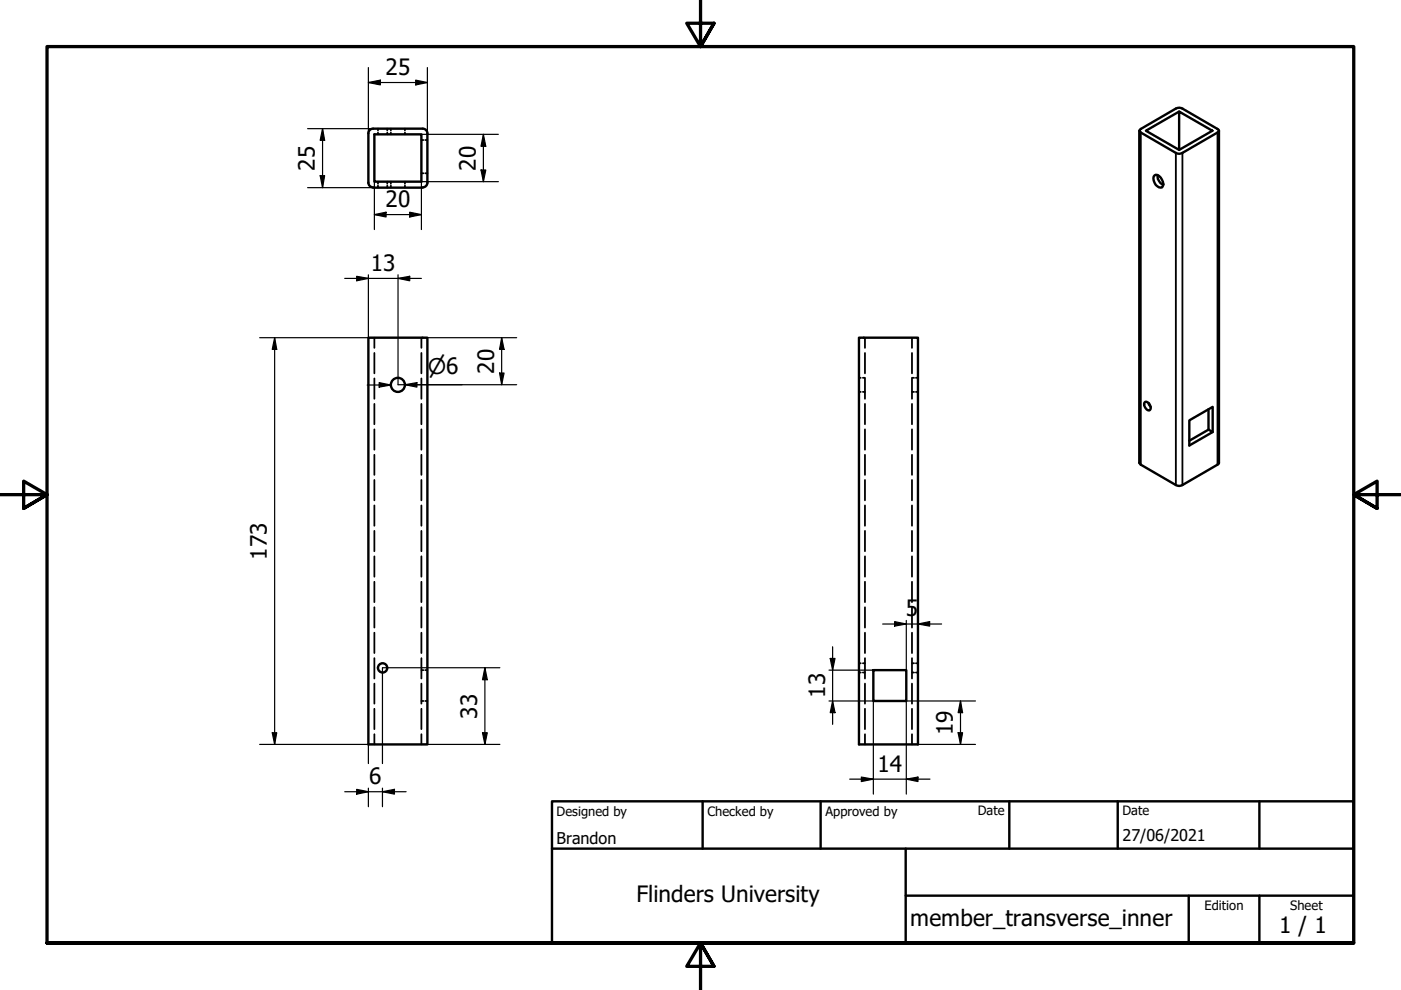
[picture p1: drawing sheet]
<svg xmlns="http://www.w3.org/2000/svg" width="297mm" height="210mm" viewBox="0 0 297 210" stroke-linecap="round" stroke-linejoin="round" font-family="sans-serif">
<!-- layer: Hidden (ISO) -->
<g fill="none" stroke="#000" stroke-width=".38">
<path d="M80.1 27.3v.4M80.1 28.1v.4M80.1 38.5v.5M80.1 39.3v.5M82.1 27.3v.4M82.1 28.1v.4M82.1 38.5v.5M82.1 39.3v.5M82.9 27.3v.4M82.9 28.1v.4M82.9 38.5v.5M82.9 39.3v.5"/>
<path d="M85.9 27.3v.4M85.9 28.1v.4M85.9 38.5v.5M85.9 39.3v.5M89.3 29.7h.5M89.3 36.7h.5M90.2 29.7h.4M90.2 36.7h.4M79.4 71.6v2.2M79.4 74.8v4.4M89.3 71.6v2.2M89.3 74.8v4.4"/>
<path d="M183.4 71.6v2.2M183.4 74.8v4.4M193.4 71.6v2.2M193.4 74.8v4.4M79.4 80.2v4.4M79.4 85.6v4.4M79.4 91v4.3M79.4 96.4v4.3M89.3 80.2v4.4M89.3 85.6v4.4M89.3 91v4.3M89.3 96.4v4.3"/>
<path d="M182.1 80.1h.4M182.1 83.1h.4M182.9 80.1h.5M182.9 83.1h.5M183.4 80.2v4.4M183.4 85.6v4.4M183.4 91v4.3M183.4 96.4v4.3M193.4 80.2v4.4M193.4 85.6v4.4M193.4 91v4.3M193.4 96.4v4.3"/>
<path d="M193.4 80.1h.4M193.4 83.1h.4M194.2 80.1h.4M194.2 83.1h.4M79.4 101.8v4.3M79.4 107.2v4.3M79.4 112.6v4.3M79.4 118v4.3M89.3 101.8v4.3M89.3 107.2v4.3M89.3 112.6v4.3M89.3 118v4.3"/>
<path d="M183.4 101.8v4.3M183.4 107.2v4.3M183.4 112.6v4.3M183.4 118v4.3M193.4 101.8v4.3M193.4 107.2v4.3M193.4 112.6v4.3M193.4 118v4.3M79.4 123.4v4.3M79.4 128.7v4.4M79.4 134.1v4.4M79.4 139.5v4.4"/>
<path d="M89.3 123.4v4.3M89.3 128.7v4.4M89.3 134.1v4.4M89.3 139.5v4.4M183.4 123.4v4.3M183.4 128.7v4.4M183.4 134.1v4.4M183.4 139.5v4.4M193.4 123.4v4.3M193.4 128.7v4.4M193.4 134.1v4.4M193.4 139.5v4.4"/>
<path d="M79.4 144.9v4.3M79.4 150.3v4.3M79.4 155.7v2.1M89.3 148.6h.5M89.3 142.1h.5M89.3 144.9v4.3M89.3 150.3v4.3M89.3 155.7v2.1M90.2 148.6h.4M90.2 142.1h.4M182.1 142.6h.4M182.1 140.6h.4"/>
<path d="M182.9 142.6h.5M182.9 140.6h.5M183.4 144.9v4.3M183.4 150.3v4.3M183.4 155.7v2.1M193.4 144.9v4.3M193.4 150.3v4.3M193.4 155.7v2.1M193.4 142.6h.4M193.4 140.6h.4M194.2 142.6h.4M194.2 140.6h.4"/>
</g>
<!-- layer: Visible (ISO) -->
<g fill="none" stroke="#000" stroke-width=".51">
<path d="M78.1 28.3v10.4a.98 .98 0 0 0 1 1M79.1 27.3a.98 .98 0 0 0-1 1M79.1 27.3h10.5M79.1 39.8h10.5M79.4 28.5h9.9v10h-9.9zM89.6 27.3a.98 .98 0 0 1 1 1M90.6 28.3v10.4a.98 .98 0 0 1-1 1M241.6 27.7v70.4l.3 .4 7.4 4.3a1.38 1.38 0 0 0 1.4 0l7.4-4.3 .3-.4v-70.4M241.7 27.5l7.6-4.5a1.38 1.38 0 0 1 1.4 0l7.4 4.3 .3 .4-.3 .4-7.4 4.3a1.38 1.38 0 0 1-1.4 0l-7.4-4.3-.3-.4zM244.8 37.2a1.49 1.49 0 0 1 1.8 1.4 .85 .85 0 0 1-.5 1.2 1.84 1.84 0 0 1-1.3-2.6zM245.4 37.1a2.21 2.21 0 0 0 1.2 2.1M250 23.7l7 4-7 4.1z"/>
<path d="M250 23.7l-7 4 7 4.1M78.1 71.6h12.5v86.2h-12.5zM182.1 71.6h12.5v86.2h-12.5zM242.6 85.4l.2-.2a1.19 1.19 0 0 1 1 1.7l-.2 .1a1.36 1.36 0 0 1-1-1.6zM243.5 85.4l.5 .9M256.2 86.8v4.3l.9 .5-4.9 2.9v-5.4l4.9-2.8v5.3M256.2 91.1l-4 2.3M185.2 142.1h7v6.5h-7z"/>
<circle cx="84.4" cy="81.6" r="1.49"/>
<circle cx="81.1" cy="141.6" r=".98"/>
</g>
<!-- layer: Visible Narrow (ISO) -->
<path d="M241.9 28.1v70.4M249.3 32.4v70.4M250.7 32.4v70.4M258.1 28.1v70.4" fill="none" stroke="#000" stroke-width=".38"/>
<!-- layer: Border (ISO) -->
<path d="M148.5 -.1v10l-2.9-5h5.8l-2.9 5 2.9-5M0 104.9h10l-5-2.9v5.8l5-2.9-5 2.9M297 104.9h-10l5-2.9v5.8l-5-2.9 5 2.9M10 199.9v-190h277v190h-277h277M151.4 204.9l-2.9-5 2.9 5h-5.8l2.9-5v10" fill="none" stroke="#000" stroke-width=".7"/>
<!-- layer: Title (ISO) -->
<path d="M117 169.9h170v30h-170zM117 179.9h170M149 169.9v10M174 169.9v10M192 179.9v20M214 169.9v10M237 169.9v10M267 169.9v10M192 189.9h95M252 189.9v10M267 189.9v10" fill="none" stroke="#000" stroke-width=".51"/>
<!-- layer: Dimension (ISO) -->
<g fill="none" stroke="#000" stroke-width=".25">
<path d="M78.1 17.5l2.5-.5v1zM78.1 17.5h12.5M78.1 14.3v14M88.1 17l2.5 .5-2.5 .5zM90.6 14.3v14M65.2 27.3h13.9M65.2 39.8h13.9M67.9 37.2h.9l-.4 2.6zM68.4 27.3l.4 2.5h-.9zM68.4 27.3v12.5M79.4 38.5v10.2M89.3 28.5h16.4"/>
<path d="M102 36h1l-.5 2.5zM102.5 28.5l.5 2.5h-1zM102.5 28.5v10M105.7 38.5h-16.4v10.2M73.1 59h16.2M75.6 58.6l2.5 .4-2.5 .5zM78.1 58.3v13.3M79.4 45.5l2.5-.5v1zM79.4 45.5h9.9M84.4 59l2.5-.4v.9zM84.4 58.3v23.3h25.1M86.9 45l2.4 .5-2.4 .5z"/>
<path d="M55.1 71.6h24M58.2 71.6l.5 2.5h-1zM58.2 71.6v86.2M89.6 71.6h19.9M105.9 79.1h1l-.5 2.5zM106.4 71.6l.5 2.5h-1zM106.4 71.6v10M77.9 81.6h5M80.4 81.1l2.5 .5-2.5 .5zM85.9 81.6l2.5-.5v1zM85.9 81.6h12.1M176 139.6h1l-.5 2.5z"/>
<path d="M176.5 137.1v16.5M187.1 132.3h12.5M189.7 131.8l2.5 .5-2.5 .5zM192.2 131.5v10.6M194.6 132.3l2.5-.5v1zM55.1 157.8h24M57.7 155.4h1l-.5 2.4zM78.1 157.8v4.1M89.6 157.8h16.4M102.3 155.4h1l-.5 2.4zM102.8 141.6l.5 2.5h-1zM102.8 141.6v16.2"/>
<path d="M106 141.6h-24.9v20.3M175.8 148.6h9.4v19.8M175.8 142.1h9.4M176.5 148.6l.5 2.5h-1zM193.6 157.8h13.2M203.1 155.4h1l-.5 2.4zM203.6 148.6l.5 2.5h-1zM203.6 148.6v9.2M206.8 148.6h-14.6v19.8M73.1 167.9h13M75.6 167.4l2.5 .5-2.5 .5zM78.1 167.1v3.9"/>
<path d="M81.1 167.9l2.5-.5v1zM81.1 167.1v3.9M180.1 165.2h17.1M182.6 164.8l2.6 .4-2.6 .5zM192.2 165.2l2.4-.4v.9z"/>
</g>
<g fill="#000">
<path d="M78.1 17.5l2.5-.5v1z" fill-rule="evenodd"/>
<path d="M88.1 17l2.5 .5-2.5 .5z" fill-rule="evenodd"/>
<path d="M67.9 37.2h.9l-.4 2.6z" fill-rule="evenodd"/>
<path d="M68.4 27.3l.4 2.5h-.9z" fill-rule="evenodd"/>
<path d="M102 36h1l-.5 2.5z" fill-rule="evenodd"/>
<path d="M102.5 28.5l.5 2.5h-1z" fill-rule="evenodd"/>
<path d="M75.6 58.6l2.5 .4-2.5 .5z" fill-rule="evenodd"/>
<path d="M79.4 45.5l2.5-.5v1z" fill-rule="evenodd"/>
<path d="M84.4 59l2.5-.4v.9z" fill-rule="evenodd"/>
<path d="M86.9 45l2.4 .5-2.4 .5z" fill-rule="evenodd"/>
<path d="M58.2 71.6l.5 2.5h-1z" fill-rule="evenodd"/>
<path d="M105.9 79.1h1l-.5 2.5z" fill-rule="evenodd"/>
<path d="M106.4 71.6l.5 2.5h-1z" fill-rule="evenodd"/>
<path d="M80.4 81.1l2.5 .5-2.5 .5z" fill-rule="evenodd"/>
<path d="M85.9 81.6l2.5-.5v1z" fill-rule="evenodd"/>
<path d="M176 139.6h1l-.5 2.5z" fill-rule="evenodd"/>
<path d="M189.7 131.8l2.5 .5-2.5 .5z" fill-rule="evenodd"/>
<path d="M194.6 132.3l2.5-.5v1z" fill-rule="evenodd"/>
<path d="M57.7 155.4h1l-.5 2.4z" fill-rule="evenodd"/>
<path d="M102.3 155.4h1l-.5 2.4z" fill-rule="evenodd"/>
<path d="M102.8 141.6l.5 2.5h-1z" fill-rule="evenodd"/>
<path d="M176.5 148.6l.5 2.5h-1z" fill-rule="evenodd"/>
<path d="M203.1 155.4h1l-.5 2.4z" fill-rule="evenodd"/>
<path d="M203.6 148.6l.5 2.5h-1z" fill-rule="evenodd"/>
<path d="M75.6 167.4l2.5 .5-2.5 .5z" fill-rule="evenodd"/>
<path d="M81.1 167.9l2.5-.5v1z" fill-rule="evenodd"/>
<path d="M182.6 164.8l2.6 .4-2.6 .5z" fill-rule="evenodd"/>
<path d="M192.2 165.2l2.4-.4v.9z" fill-rule="evenodd"/>
</g>
<g font-size="4.8">
<text x="81.7" y="15.9">25</text>
<text x="66.7" y="36.2" transform="rotate(-90 66.7 36.2)">25</text>
<text x="100.9" y="36.2" transform="rotate(-90 100.9 36.2)">20</text>
<text x="81.7" y="43.9">20</text>
<text x="78.6" y="57.4">13</text>
<text x="104.8" y="79.2" transform="rotate(-90 104.8 79.2)">20</text>
<text x="56.6" y="118.7" transform="rotate(-90 56.6 118.7)">173</text>
<text x="192.1" y="130.7">5</text>
<text x="174.9" y="148" transform="rotate(-90 174.9 148)">13</text>
<text x="101.2" y="152.4" transform="rotate(-90 101.2 152.4)">33</text>
<text x="202" y="155.9" transform="rotate(-90 202 155.9)">19</text>
<text x="78.3" y="166.3">6</text>
<text x="186.1" y="163.7">14</text>
<text x="134.9" y="191.3">Flinders University</text>
<text x="193" y="196.4">member_transverse_inner</text>
<text x="271.2" y="197.8">1 / 1</text>
</g>
<text font-size="4.6" x="90.7" y="79.2">⌀6</text>
<g font-size="3.4">
<text x="118" y="178.9">Brandon</text>
<text x="238" y="178.3">27/06/2021</text>
</g>
<g font-size="2.7">
<text x="118" y="173">Designed by</text>
<text x="150" y="173">Checked by</text>
<text x="175" y="173">Approved by</text>
<text x="207.3" y="172.9">Date</text>
<text x="238" y="172.9">Date</text>
<text x="255.4" y="193">Edition</text>
<text x="273.6" y="193">Sheet</text>
</g>
</svg>
